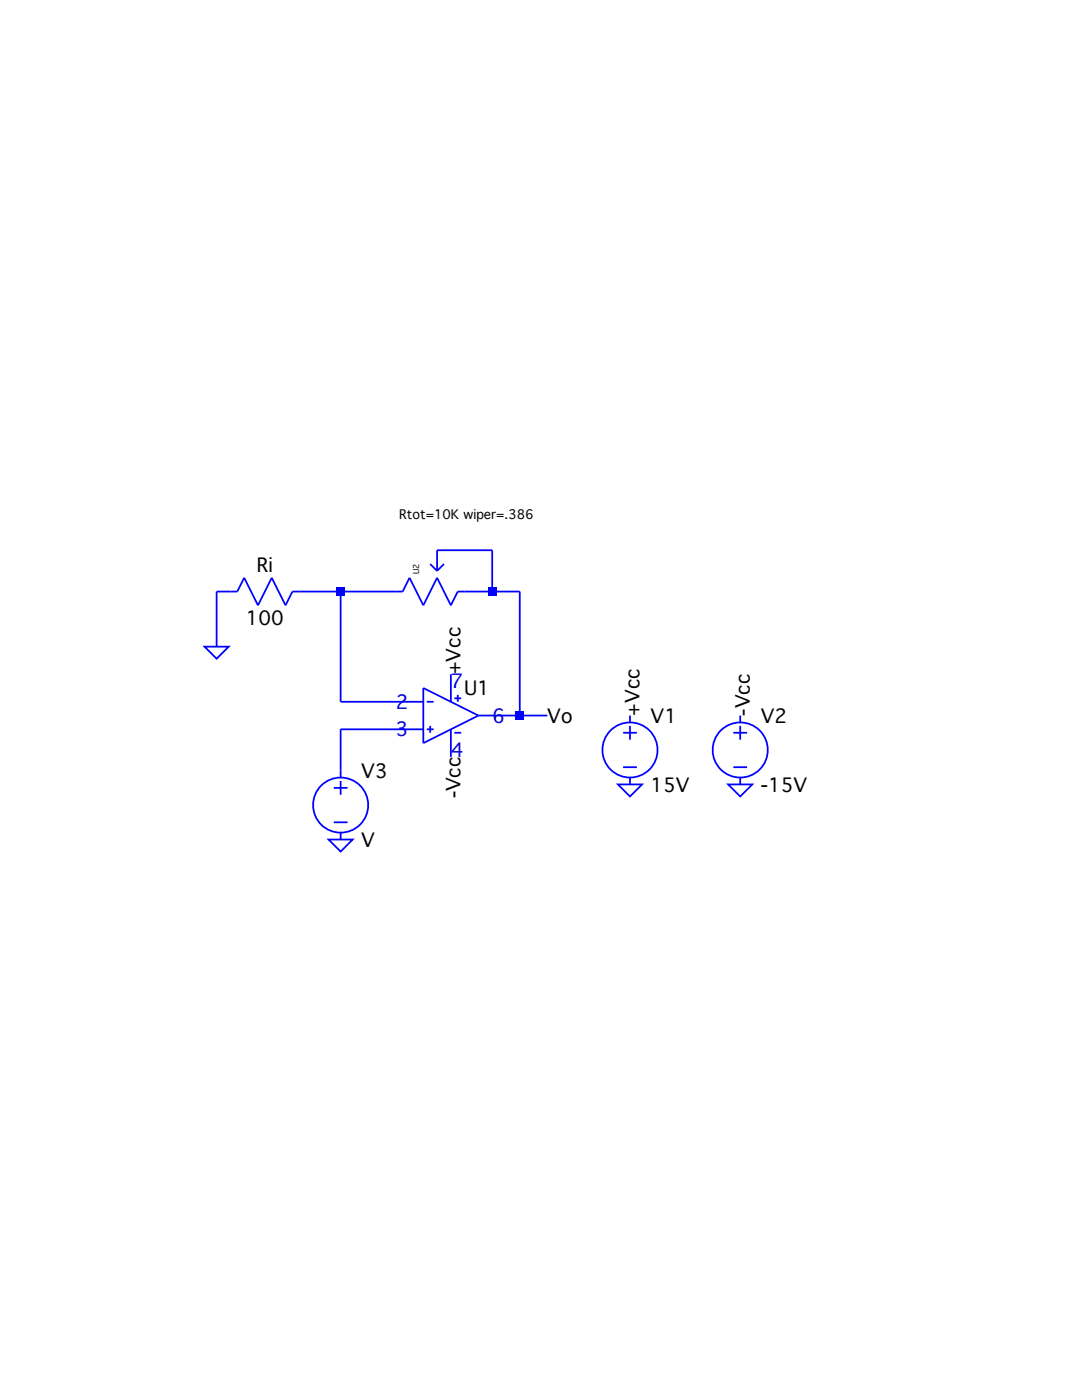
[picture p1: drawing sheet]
<svg xmlns="http://www.w3.org/2000/svg" width="216mm" height="279mm" viewBox="0 0 216 279" stroke-linecap="round" stroke-linejoin="round" font-family="sans-serif">
<g fill="none" stroke="#00f" stroke-width=".35">
<path d="M68 118.1v22h16.5M85.8 112.6l1.4 1.3M87.2 113.9v-4.1h11v8.3M88.6 112.6l-1.4 1.3M40.8 129.1h4.8l-2.4 2.4zM43.2 129.1v-11h4.2l1.3-2.8 2.8 5.5 2.7-5.5 2.8 5.5 1.3-2.7h22l1.4-2.8 2.8 5.5 2.7-5.5 2.8 5.5 1.3-2.7h12.4v24.7M84.5 137.3l11 5.5-11 5.5zM90 134.6v5.5M90.7 139.4h1.3M91.3 138.7v1.4M66.6 157.2h2.7M68 155.9v2.7"/>
<path d="M84.5 145.6h-16.5v9.6M85.2 140.1h1.3M85.2 145.6h1.3M85.8 144.9v1.3M90 145.6v5.5M90.7 146.2h1.3M95.5 142.8h13.7M123.3 156.5h4.8l-2.4 2.5zM124.3 146.2h2.8M124.3 153.1h2.8M125.7 142.8v1.4M125.7 144.9v2.7"/>
<path d="M125.7 155.2v1.3M145.3 156.5h4.8l-2.4 2.5zM146.3 146.2h2.8M146.3 153.1h2.8M147.7 142.8v1.4M147.7 144.9v2.7M147.7 155.2v1.3M65.6 167.5h4.8l-2.4 2.5zM66.6 164.1h2.7M68 166.2v1.3"/>
<circle cx="125.7" cy="149.7" r="5.5"/>
<circle cx="147.7" cy="149.7" r="5.5"/>
<circle cx="68" cy="160.7" r="5.5"/>
</g>
<g fill="#00f">
<path d="M67.1 117.2h1.7v1.7h-1.7z"/>
<path d="M97.4 117.2h1.7v1.7h-1.7z"/>
<path d="M102.9 141.9h1.7v1.8h-1.7z"/>
</g>
<g font-size="3.8">
<text x="51.3" y="114.3">Ri</text>
<text x="49.1" y="124.7">100</text>
<text x="91.9" y="134.6" transform="rotate(-90 91.9 134.6)">+Vcc</text>
<text x="92.7" y="138.7">U1</text>
<text x="127.6" y="142.8" transform="rotate(-90 127.6 142.8)">+Vcc</text>
<text x="149.6" y="142.8" transform="rotate(-90 149.6 142.8)">-Vcc</text>
<text x="109.2" y="144.2">Vo</text>
<text x="129.8" y="144.2">V1</text>
<text x="151.8" y="144.2">V2</text>
<text x="72.1" y="155.2">V3</text>
<text x="91.9" y="159.4" transform="rotate(-90 91.9 159.4)">-Vcc</text>
<text x="129.8" y="158">15V</text>
<text x="151.8" y="158">-15V</text>
<text x="72.1" y="169">V</text>
</g>
<g font-size="3.8" fill="#0000c8">
<text x="90" y="137.3">7</text>
<text x="79" y="141.5">2</text>
<text x="79" y="147">3</text>
<text x="98.2" y="144.2">6</text>
<text x="90" y="151.1">4</text>
</g>
<text font-size="2.5" x="79.7" y="103.6">Rtot=10K wiper=.386</text>
<text font-size="1.6" x="83.6" y="114.6" transform="rotate(-90 83.6 114.6)">U2</text>
</svg>
